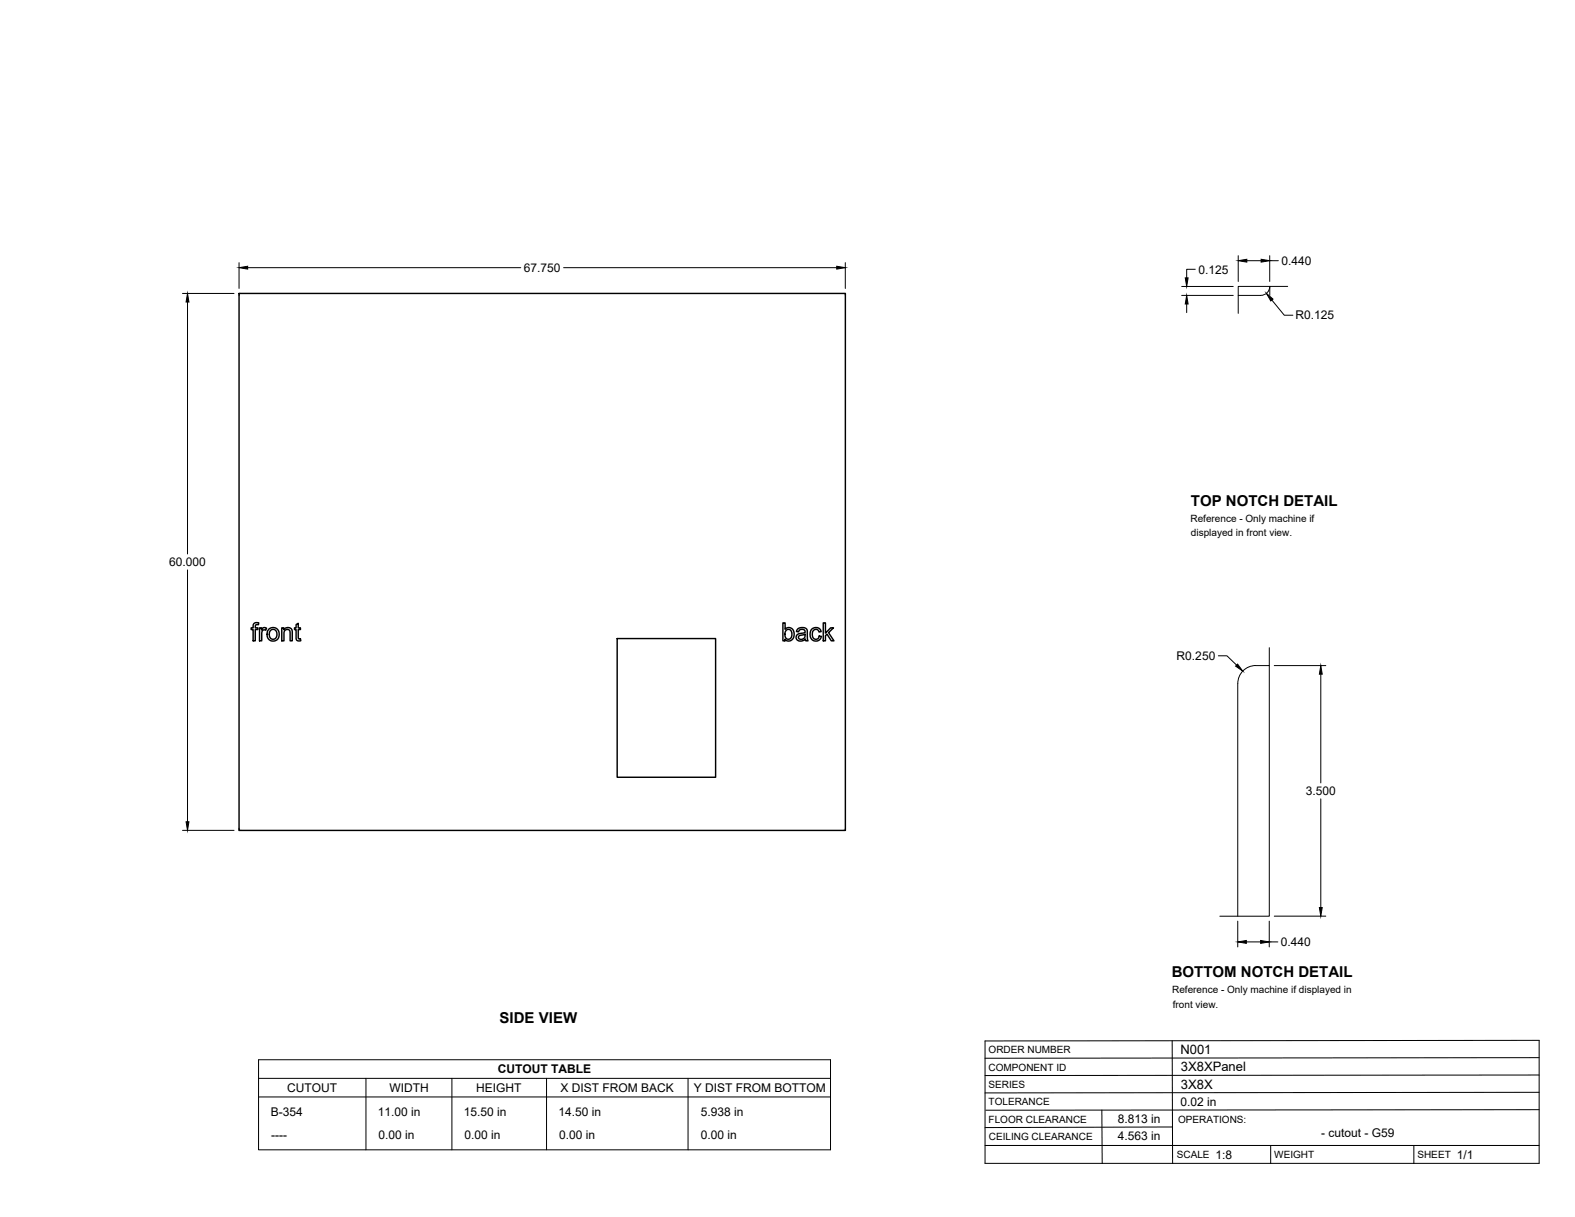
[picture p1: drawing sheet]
<svg xmlns="http://www.w3.org/2000/svg" width="559mm" height="432mm" viewBox="0 0 559 432" stroke-linecap="round" stroke-linejoin="round" font-family="sans-serif">
<!-- layer: Visible -->
<g fill="none" stroke="#000" stroke-width=".51">
<path d="M84.8 104.1h215.1v190.5h-215.1zM90 221.3l.8-.4 1 .1-.1 .7a.73 .73 0 0 0-.8-.1 .73 .73 0 0 0-.3 .7v.5h.9v.6h-.9v4h-.8v-4h-.7v-.6h.7zM92.1 222.8h.7v.7a1.12 1.12 0 0 1 1.8-.6l-.3 .7-.3-.1a1.06 1.06 0 0 0-1.1 1.5v2.4h-.8zM95.5 223.2l.9-.5a2.33 2.33 0 0 1 2.6 2.9 2.33 2.33 0 0 1-3.7 1.2l-.5-1.2a2.56 2.56 0 0 1 .7-2.4zM95.9 223.7l1.3-.4 .9 .8 .1 1.4-.6 1.2-1 .1-.9-.7-.2-1.2zM100 222.8h.7v.6a1.64 1.64 0 0 1 2-.7 1.64 1.64 0 0 1 1 1.8v2.9h-.8l-.1-3.7-.8-.4-.9 .3-.3 .8v3h-.8zM105.1 221.6l.7-.5v1.7h.8v.6h-.8l.1 3.1 .7 .2 .1 .7h-.6a1.02 1.02 0 0 1-1-1.4v-2.6h-.6v-.6h.6zM219 226.6h34.9v49.2h-34.9zM277.8 221h.8v2.3a1.92 1.92 0 0 1 2.3-.3 1.92 1.92 0 0 1 .8 2.2l-.2 1.2a1.74 1.74 0 0 1-3 .4v.6h-.7zM278.8 223.8l.6-.4a1.77 1.77 0 0 1 1.6 1.2 1.77 1.77 0 0 1-.7 2l-.6 .2-.6-.2a2.15 2.15 0 0 1-.6-2.2zM283 223.2l1.6-.5 1.6 .4 .2 .6 .3 3.7h-.8l-.2-.6a1.76 1.76 0 0 1-1.9 .7 1.76 1.76 0 0 1-1.3-1.6l.6-.9 1.7-.4a.68 .68 0 0 0 .8-.6 .68 .68 0 0 0-.8-.7 1.11 1.11 0 0 0-1.5 .9l-.7-.1zM283.4 225.7l1.5-.4a.43 .43 0 0 1 .5-.2 .43 .43 0 0 1 .2 .5 1.25 1.25 0 0 1-1 1.2 1.25 1.25 0 0 1-1.3-.7z"/>
<path d="M288 223.3a1.95 1.95 0 0 1 1.9-.6 1.95 1.95 0 0 1 1.4 1.4l-.7 .1a1.26 1.26 0 0 0-1.6-.8 1.26 1.26 0 0 0-.8 1.7l.2 1.1 .6 .5a1.14 1.14 0 0 0 1.6-1l.8 .1-.3 .9a2.06 2.06 0 0 1-2.5 .6 2.06 2.06 0 0 1-1.2-2.2zM292.1 221h.8v3.6l1.8-1.8h1l-1.7 1.7 1.9 2.9h-1l-1.5-2.4-.5 .5v1.9h-.8z"/>
</g>
<!-- layer: Reference -->
<path d="M85.6 104.1h-.8v.8M299.1 104.1h.8v.8M439.3 104.8h8M447.3 104.8a3.2 3.2 0 0 0 3.2-3.2v3.2M456.9 101.6h-17.6v9.6M450.3 236.2a12.8 12.8 0 0 0-7.7 .6 6.4 6.4 0 0 0-3.4 5.7l-.1 82.6M450.3 229.8v95.3h-17.5M84.8 293.8v.8h.8M299.9 293.8v.8h-.8" fill="none" stroke="#000" stroke-width=".35"/>
<!-- layer: Titleblock -->
<path d="M349.5 369.3l196.6-.2v43.7h-196.6zM415.9 369.3l.1 43.5M546.1 375.3l-196.6 .2M390.9 393.9l.2 18.9M416 399.9l-66.5 .2M546.1 393.7l-196.3 .2M546.1 387.6l-196.6 .2M546.1 381.4l-196.6 .2M349.5 406.4h196.6M450.8 406.4v6.4M501.6 406.4v6.4" fill="none" stroke="#000" stroke-width=".36"/>
<!-- layer: Custom Tables -->
<path d="M91.7 376h203v32h-203zM91.7 382.6h203M91.7 389.2h203M129.8 382.6v25.4M160.3 382.6v25.4M193.9 382.6v25.4M244.1 382.6v25.4" fill="none" stroke="#000" stroke-width=".35"/>
<!-- layer: FD_Dimensions -->
<g fill="none" stroke="#000" stroke-width=".35">
<path d="M84.8 93.2v9.1M87.9 95h96.9M200 95h96.9M299.9 93.2v9.1M424.1 95.5h-3.1v3.1M439.3 90.7v9.2M442.4 92.5h5M450.5 90.7v9.2M450.5 92.5h3M64.7 104.1h18.3M66.5 107.2v89.4M419.2 104.8h18.3"/>
<path d="M419.2 101.6h18.3M421 107.9v3M451.3 106.5l4.4 5.3h3M66.5 202.2v89.4M432.3 232.7h3l3.4 3.3M452.1 236.2h18.3M468.6 239.2v38.6M64.7 294.6h18.3M468.6 283.4v38.6M439.1 326.8v9.2M442.2 334.2h5.1M450.3 326.8v9.2"/>
<path d="M450.3 334.2h3.1M452.1 325.1h18.3"/>
</g>
<g fill="#000" stroke="#000" stroke-width=".35">
<path d="M84.8 95l3.1-.5v1zM296.9 94.5l3 .5-3 .5zM420.5 98.6h1l-.5 3zM439.3 92.5l3.1-.5v1zM447.4 92l3.1 .5-3.1 .5zM66.5 104.1l.5 3.1h-1zM421 104.8l.5 3.1h-1zM449.3 104.1l2.4 2-.8 .7zM439.1 235.6l1.8 2.5-2.5-1.8zM468.6 236.2l.5 3h-1zM66 291.6h1l-.5 3zM439.1 334.2l3.1-.5v1z"/>
<path d="M447.3 333.7l3 .5-3 .5zM468.1 322h1l-.5 3.1z"/>
</g>
<g font-size="5.3">
<text x="422.6" y="179.5">TOP NOTCH DETAIL</text>
<text x="415.8" y="346.8">BOTTOM NOTCH DETAIL</text>
<text x="177.3" y="363.1">SIDE VIEW</text>
</g>
<g font-size="4.6">
<text x="418.8" y="373.8">N001</text>
<text x="419" y="380.1">3X8XPanel</text>
<text x="419" y="386.2">3X8X</text>
</g>
<g font-size="4.3">
<text x="454.6" y="94">0.440</text>
<text x="185.9" y="96.5">67.750</text>
<text x="425.2" y="97">0.125</text>
<text x="459.6" y="113.3">R0.125</text>
<text x="60" y="200.9">60.000</text>
<text x="417.5" y="234.2">R0.250</text>
<text x="463.3" y="282.1">3.500</text>
<text x="454.5" y="335.7">0.440</text>
<text x="176.6" y="380.8">CUTOUT TABLE</text>
<text x="101.9" y="387.4">CUTOUT</text>
<text x="138.2" y="387.4">WIDTH</text>
<text x="169" y="387.4">HEIGHT</text>
<text x="198.9" y="387.4">X DIST FROM BACK</text>
<text x="246.1" y="387.4">Y DIST FROM BOTTOM</text>
<text x="418.8" y="392.4">0.02 in</text>
<text x="96.1" y="396.1">B-354</text>
<text x="134.1" y="396.1">11.00 in</text>
<text x="164.6" y="396.1">15.50 in</text>
<text x="198.2" y="396.1">14.50 in</text>
<text x="248.7" y="396.1">5.938 in</text>
<text x="396.6" y="398.3">8.813 in</text>
<text x="96.2" y="404">----</text>
<text x="134.3" y="404">0.00 in</text>
<text x="164.8" y="404">0.00 in</text>
<text x="198.4" y="404">0.00 in</text>
<text x="248.6" y="404">0.00 in</text>
<text x="396.6" y="404.3">4.563 in</text>
<text x="468.8" y="403.3">- cutout - G59</text>
<text x="431.3" y="411.1">1:8</text>
<text x="516.9" y="411.1">1/1</text>
</g>
<g font-size="3.5">
<text x="422.4" y="185">Reference - Only machine if</text>
<text x="422.6" y="190.2">displayed in front view.</text>
<text x="415.9" y="352.4">Reference - Only machine if displayed in</text>
<text x="416.1" y="357.5">front view.</text>
<text x="350.8" y="373.6">ORDER NUMBER</text>
<text x="350.8" y="379.9">COMPONENT ID</text>
<text x="350.8" y="386.1">SERIES</text>
<text x="350.8" y="392.2">TOLERANCE</text>
<text x="350.8" y="398.4">FLOOR CLEARANCE</text>
<text x="418" y="398.4">OPERATIONS:</text>
<text x="350.8" y="404.4">CEILING CLEARANCE</text>
<text x="417.5" y="410.9">SCALE</text>
<text x="452.1" y="410.9">WEIGHT</text>
<text x="502.9" y="410.9">SHEET</text>
</g>
</svg>
